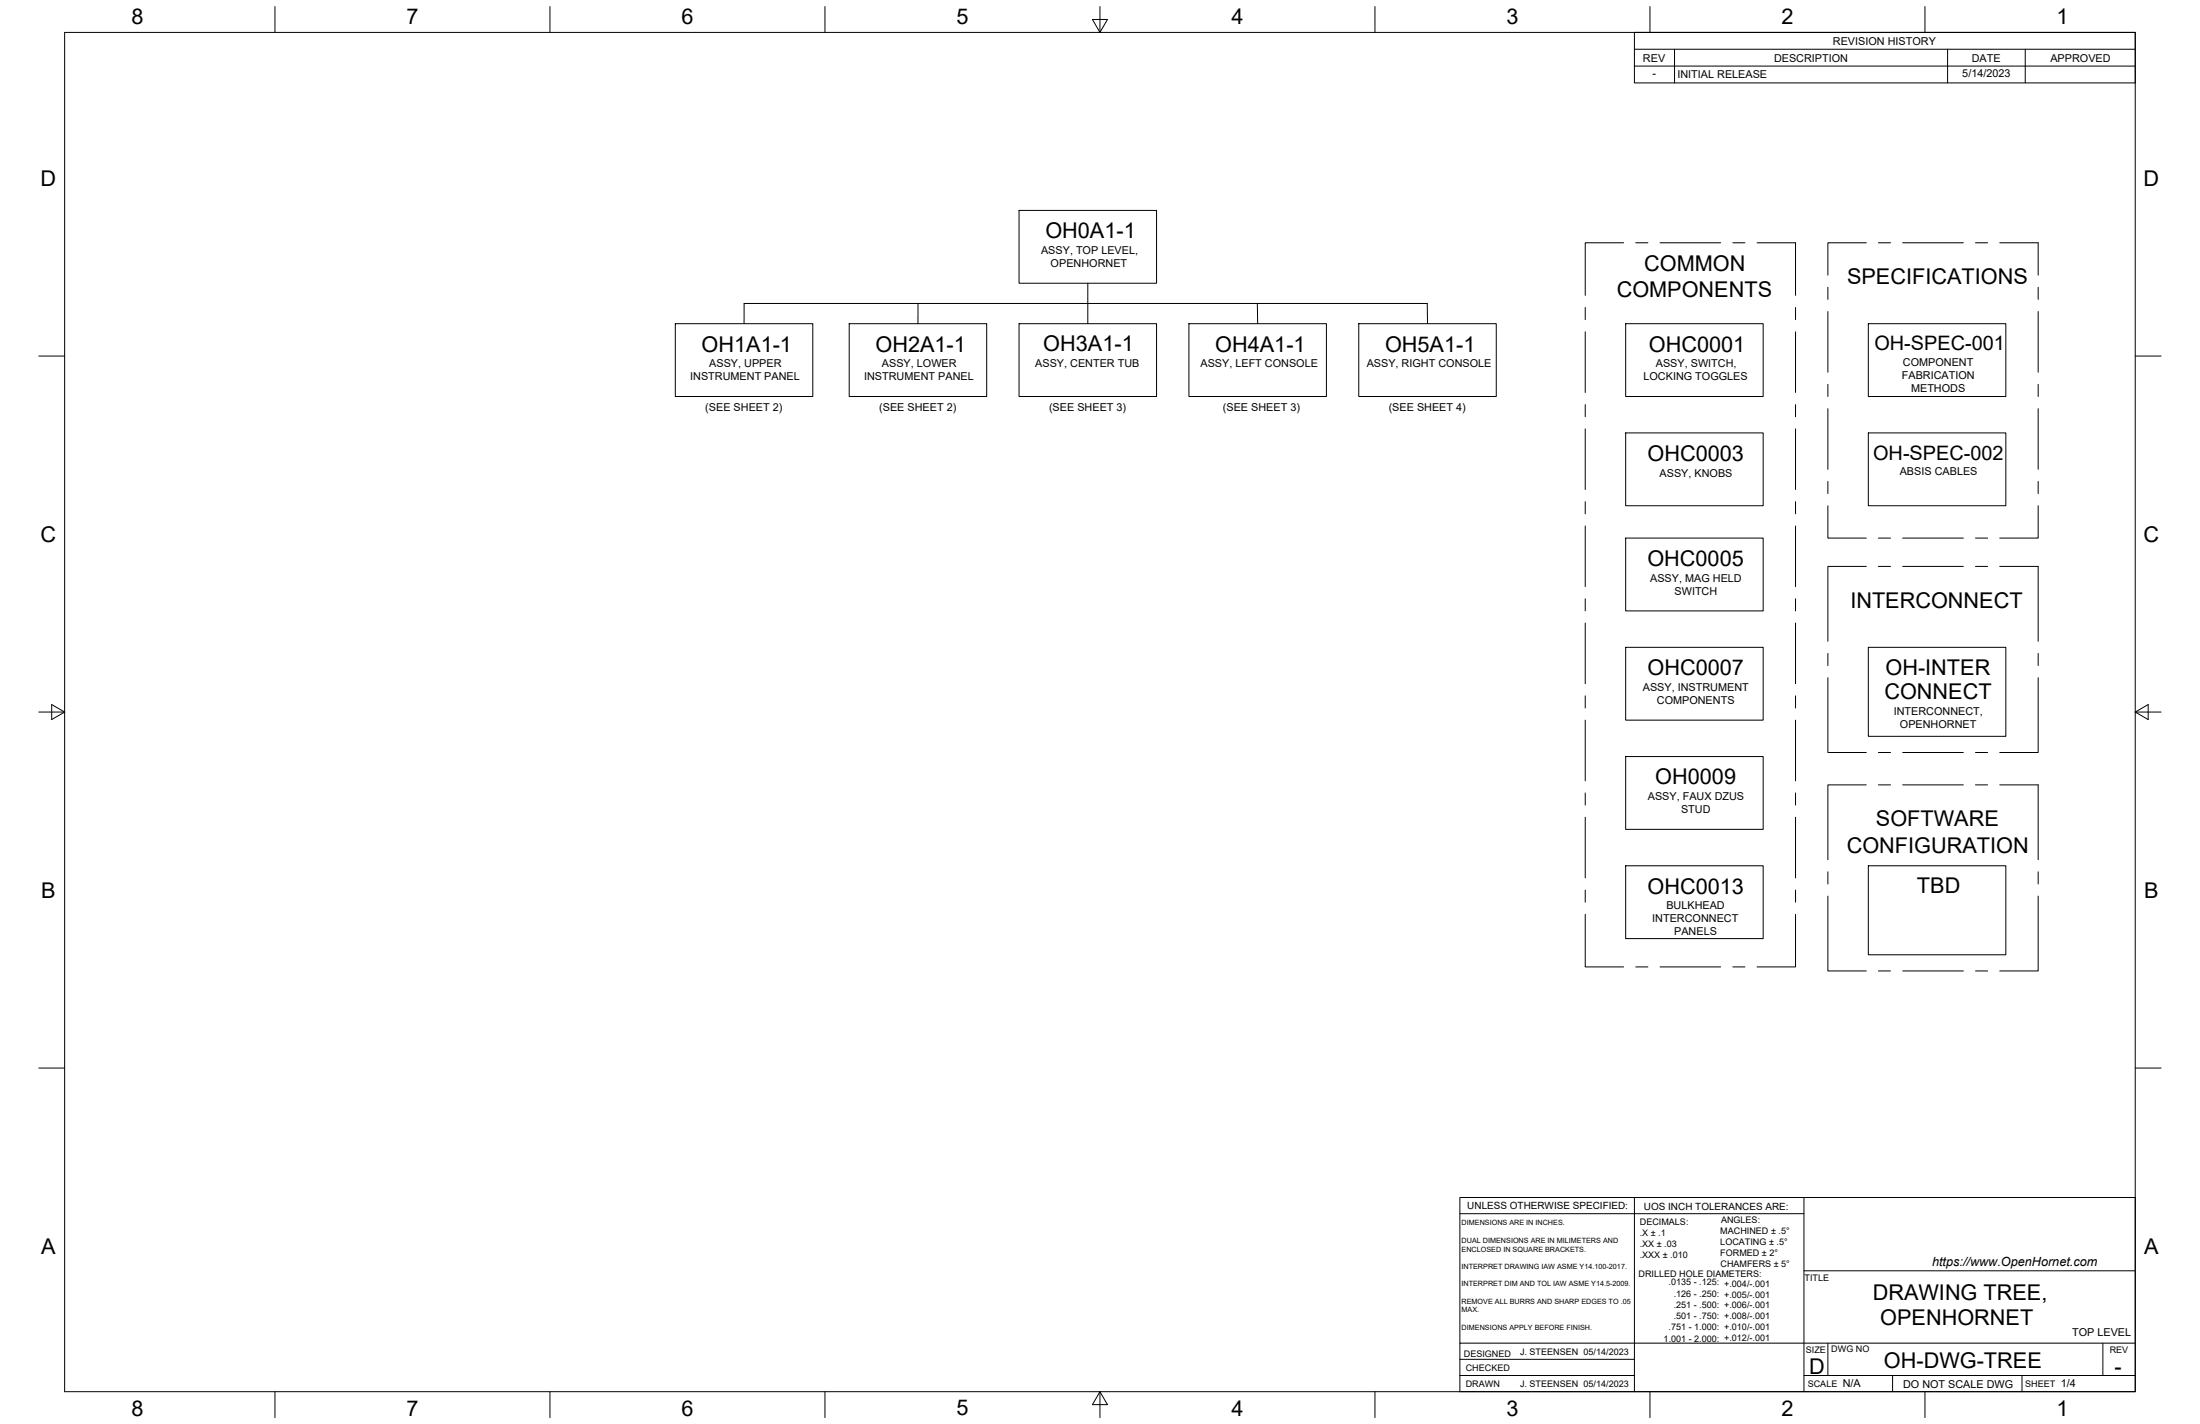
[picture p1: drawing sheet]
<svg xmlns="http://www.w3.org/2000/svg" width="864mm" height="559mm" viewBox="0 0 864 559" stroke-linecap="round" stroke-linejoin="round" font-family="sans-serif">
<!-- layer: Border -->
<g fill="none" stroke="#000" stroke-width=".39">
<path d="M25.4 12.7h812.8v533.4h-812.8zM107.9 2.6v10.1M215.9 2.6v10.1M323.8 2.6v10.1M428.8 7.6h5.9l-2.9 5.1zM431.8 2.6v10.1M539.7 2.6v10.1M647.7 2.6v10.1M755.6 2.6v10.1M15.2 139.7h10.2M838.2 139.7h10.1M15.2 279.4h10.2"/>
<path d="M20.3 276.5l5.1 2.9-5.1 3zM838.2 279.4l5.1-2.9v5.9zM838.2 279.4h10.1M15.2 419.1h10.2M838.2 419.1h10.1M107.9 546.1v10.2M215.9 546.1v10.2M323.8 546.1v10.2M431.8 546.1l2.9 5.1h-5.9zM431.8 546.1v10.2M539.7 546.1v10.2M647.7 546.1v10.2"/>
<path d="M755.6 546.1v10.2"/>
</g>
<!-- layer: Titleblock -->
<path d="M573.1 476.3h135M641.6 469.9v76.2M708.1 469.9v76.2M708.1 498.7h130.1M573.1 527.1v-57.2h265.1v76.2h-265.1v-19h265.1M573.1 539.8h68.5M573.1 533.4h68.5M708.1 539.8h130.1M717.5 527.1v12.7M742.9 539.8v6.3M793.7 539.8v6.3M825.5 527.1v12.7" fill="none" stroke="#000" stroke-width=".39"/>
<!-- layer: Revision Tables -->
<path d="M641.6 12.7h196.6v19.8h-196.6zM641.6 19.3h196.6M657.3 19.3v13.2M764.5 19.3v13.2M795 19.3v13.2M641.6 25.9h196.6" fill="none" stroke="#000" stroke-width=".39"/>
<!-- layer: Sketch1 -->
<g fill="none" stroke="#000" stroke-width=".39">
<path d="M400 82.6h54v28.5h-54zM637.3 95.3h-15v20.6M642.1 95.3h4.8M651.6 95.3h23.8M680.2 95.3h4.8M689.7 95.3h15.1v20.6M732.6 95.3h-15.1v12.7M737.4 95.3h4.7M746.9 95.3h23.8M775.5 95.3h4.7M785 95.3h15.1v12.7M360.4 119.1l-.1 7.9"/>
<path d="M427 111.1v15.9M493.6 119.1l.1 7.9M717.5 112.7v4.8M800.1 112.7v4.8M265.1 127h54v28.6h-54zM292.1 127v-7.9h268.2l.1 7.9M333.4 127h53.9v28.6h-53.9zM400 127h54v28.6h-54zM466.7 127h54v28.6h-54zM533.4 127h54v28.6h-54zM622.3 120.7v4.7M622.3 130.2v23.8"/>
<path d="M638.2 127h53.9v28.6h-53.9zM704.8 120.7v4.7M704.8 130.2v23.8M717.5 122.3v23.8M733.4 127h54v28.6h-54zM800.1 122.3v23.8M622.3 158.8v4.7M704.8 158.8v4.7M717.5 150.8v4.8M800.1 150.8v4.8M622.3 168.3v23.8M638.2 169.9h53.9v28.6h-53.9z"/>
<path d="M704.8 168.3v23.8M717.5 160.4v23.8M733.4 169.9h54v28.6h-54zM800.1 160.4v23.8M622.3 196.9v4.7M704.8 196.9v4.7M717.5 198.5v12.7h15.1M717.5 188.9v4.8M800.1 198.5v12.7h-15.1M800.1 188.9v4.8M622.3 206.4v23.8M638.2 211.2h53.9v28.5h-53.9z"/>
<path d="M704.8 206.4v23.8M737.4 211.2h4.7M746.9 211.2h23.8M775.5 211.2h4.7M622.3 235v4.7M704.8 235v4.7M732.6 222.3h-15.1v29.4M737.4 222.3h4.7M746.9 222.3h23.8M775.5 222.3h4.7M785 222.3h15.1v29.4M622.3 244.5v23.8"/>
<path d="M638.2 254h53.9v28.6h-53.9zM704.8 244.5v23.8M717.5 256.4v4.8M733.4 254h54v34.9h-54zM800.1 256.4v4.8M622.3 273.1v4.7M704.8 273.1v4.7M717.5 265.9v29.4h15.1M800.1 265.9v29.4h-15.1M622.3 282.6v23.8M638.2 296.9h53.9v28.6h-53.9zM704.8 282.6v23.8"/>
<path d="M737.4 295.3h4.7M746.9 295.3h23.8M775.5 295.3h4.7M622.3 311.2v4.7M704.8 311.2v4.7M732.6 308h-15.1v29.4M737.4 308h4.7M746.9 308h23.8M775.5 308h4.7M785 308h15.1v29.4M622.3 320.7v23.8M638.2 339.7h53.9v28.6h-53.9z"/>
<path d="M704.8 320.7v23.8M733.4 339.7h54v35h-54zM622.3 358.8v20.6h15M622.3 349.3v4.7M704.8 358.8v20.6h-15.1M704.8 349.3v4.7M717.5 351.6v29.4h15.1M717.5 342.1v4.8M800.1 351.6v29.4h-15.1M800.1 342.1v4.8M642.1 379.4h4.8M651.6 379.4h23.8"/>
<path d="M680.2 379.4h4.8M737.4 381h4.7M746.9 381h23.8M775.5 381h4.7"/>
</g>
<g font-size="8.5">
<text x="51.6" y="9.4">8</text>
<text x="159.5" y="9.4">7</text>
<text x="267.5" y="9.4">6</text>
<text x="375.4" y="9.3">5</text>
<text x="483.4" y="9.4">4</text>
<text x="591.3" y="9.4">3</text>
<text x="699.3" y="9.4">2</text>
<text x="807.2" y="9.4">1</text>
<text x="16" y="72.9">D</text>
<text x="841.4" y="72.9">D</text>
<text x="410.4" y="93.5">OH0A1-1</text>
<text x="645.4" y="106.2">COMMON</text>
<text x="725" y="111.6">SPECIFICATIONS</text>
<text x="634.6" y="116.5">COMPONENTS</text>
<text x="275.4" y="138">OH1A1-1</text>
<text x="343.7" y="138">OH2A1-1</text>
<text x="409.6" y="137.7">OH3A1-1</text>
<text x="477" y="138">OH4A1-1</text>
<text x="543.7" y="138">OH5A1-1</text>
<text x="647.3" y="138">OHC0001</text>
<text x="646.7" y="180.8">OHC0003</text>
<text x="16" y="212.6">C</text>
<text x="841.4" y="212.6">C</text>
<text x="646.7" y="222.1">OHC0005</text>
<text x="726.4" y="238.6">INTERCONNECT</text>
<text x="646.7" y="265">OHC0007</text>
<text x="740.2" y="265">OH-INTER</text>
<text x="739.7" y="274.2">CONNECT</text>
<text x="649.8" y="307.8">OH0009</text>
<text x="736.4" y="324.3">SOFTWARE</text>
<text x="724.9" y="334.6">CONFIGURATION</text>
<text x="16.2" y="352.3">B</text>
<text x="646.7" y="350.7">OHC0013</text>
<text x="752.5" y="350.6">TBD</text>
<text x="841.7" y="352.3">B</text>
<text x="16.2" y="492">A</text>
<text x="841.7" y="492">A</text>
<text x="735.1" y="510">DRAWING TREE,</text>
<text x="738.1" y="519.8">OPENHORNET</text>
<text x="710.1" y="539.1">D</text>
<text x="739.5" y="536.7">OH-DWG-TREE</text>
<text x="830.1" y="539.1">-</text>
<text x="51.6" y="555.5">8</text>
<text x="159.5" y="555.5">7</text>
<text x="267.5" y="555.5">6</text>
<text x="375.4" y="555.4">5</text>
<text x="483.4" y="555.5">4</text>
<text x="591.3" y="555.5">3</text>
<text x="699.3" y="555.5">2</text>
<text x="807.2" y="555.5">1</text>
</g>
<g font-size="7.8">
<text x="735.8" y="137.5">OH-SPEC-001</text>
<text x="735.3" y="180.3">OH-SPEC-002</text>
</g>
<text font-size="5" x="758.4" y="496.8">https://www.OpenHornet.com</text>
<g font-size="4.3">
<text x="719.5" y="17.6">REVISION HISTORY</text>
<text x="644.9" y="24.2">REV</text>
<text x="696.4" y="24.2">DESCRIPTION</text>
<text x="774" y="24.2">DATE</text>
<text x="804.9" y="24.2">APPROVED</text>
<text x="648.7" y="30.2">-</text>
<text x="658.5" y="30.6">INITIAL RELEASE</text>
<text x="770.3" y="30.3">5/14/2023</text>
<text x="408.7" y="99.7">ASSY, TOP LEVEL,</text>
<text x="412.4" y="104.8">OPENHORNET</text>
<text x="406.4" y="143.9">ASSY, CENTER TUB</text>
<text x="747" y="143.4">COMPONENT</text>
<text x="270.9" y="149.3">INSTRUMENT PANEL</text>
<text x="278.4" y="144.1">ASSY, UPPER</text>
<text x="339.2" y="149.3">INSTRUMENT PANEL</text>
<text x="346.2" y="144.1">ASSY, LOWER</text>
<text x="471.2" y="144.1">ASSY, LEFT CONSOLE</text>
<text x="536.5" y="144.1">ASSY, RIGHT CONSOLE</text>
<text x="645.1" y="149.3">LOCKING TOGGLES</text>
<text x="650" y="144.1">ASSY, SWITCH,</text>
<text x="746.6" y="148.6">FABRICATION</text>
<text x="750.2" y="153.7">METHODS</text>
<text x="276.9" y="161.1">(SEE SHEET 2)</text>
<text x="345.1" y="161.1">(SEE SHEET 2)</text>
<text x="411.8" y="161.1">(SEE SHEET 3)</text>
<text x="480" y="161.1">(SEE SHEET 3)</text>
<text x="545.1" y="161.1">(SEE SHEET 4)</text>
<text x="651.4" y="187">ASSY, KNOBS</text>
<text x="745.7" y="186.3">ABSIS CABLES</text>
<text x="647.8" y="228.3">ASSY, MAG HELD</text>
<text x="657.3" y="233.4">SWITCH</text>
<text x="644.9" y="271.1">ASSY, INSTRUMENT</text>
<text x="650.4" y="276.3">COMPONENTS</text>
<text x="743.4" y="280.4">INTERCONNECT,</text>
<text x="745.8" y="285.5">OPENHORNET</text>
<text x="646.8" y="314">ASSY, FAUX DZUS</text>
<text x="659.9" y="319.1">STUD</text>
<text x="654.1" y="356.8">BULKHEAD</text>
<text x="648.6" y="361.9">INTERCONNECT</text>
<text x="657.2" y="367.1">PANELS</text>
<text x="813.4" y="524.4">TOP LEVEL</text>
<text x="723.4" y="544.5">N/A</text>
<text x="747" y="544.7">DO NOT SCALE DWG</text>
<text x="809" y="544.5">1/4</text>
</g>
<g font-size="3.9">
<text x="576" y="474.6">UNLESS OTHERWISE SPECIFIED:</text>
<text x="645.3" y="474.7">UOS INCH TOLERANCES ARE:</text>
</g>
<g font-size="3.5">
<text x="643.7" y="485">.X ± .1</text>
<text x="643.7" y="480.8">DECIMALS:</text>
<text x="675.3" y="484.3">MACHINED ± .5°</text>
<text x="675.6" y="480">ANGLES:</text>
<text x="643.7" y="489.3">.XX ± .03</text>
<text x="675.3" y="488.6">LOCATING ± .5°</text>
<text x="643.7" y="493.5">.XXX ± .010</text>
<text x="675.3" y="492.8">FORMED ± 2°</text>
<text x="675.4" y="497.1">CHAMFERS ± 5°</text>
<text x="643.2" y="501.1">DRILLED HOLE DIAMETERS:</text>
<text x="708.4" y="502.7">TITLE</text>
<text x="655" y="504.4">.0135 - .125: +.004/-.001</text>
<text x="657" y="508.8">.126 - .250: +.005/-.001</text>
<text x="657" y="513.2">.251 - .500: +.006/-.001</text>
<text x="657" y="517.7">.501 - .750: +.008/-.001</text>
<text x="653.1" y="526.5">1.001 - 2.000: +.012/-.001</text>
<text x="655" y="522.1">.751 - 1.000: +.010/-.001</text>
<text x="574.6" y="532.3">DESIGNED</text>
<text x="596.7" y="531.6">J. STEENSEN 05/14/2023</text>
<text x="708.9" y="530.9">SIZE</text>
<text x="718.9" y="530.5">DWG NO</text>
<text x="828.2" y="530.9">REV</text>
<text x="575.4" y="537.9">CHECKED</text>
<text x="575.4" y="544.3">DRAWN</text>
<text x="596.7" y="544.3">J. STEENSEN 05/14/2023</text>
<text x="709.6" y="544.2">SCALE</text>
<text x="795" y="544.2">SHEET</text>
</g>
<g font-size="2.8">
<text x="573.7" y="480.9">DIMENSIONS ARE IN INCHES.</text>
<text x="573.7" y="487.7">DUAL DIMENSIONS ARE IN MILIMETERS AND</text>
<text x="573.7" y="491.1">ENCLOSED IN SQUARE BRACKETS.</text>
<text x="573.7" y="497.9">INTERPRET DRAWING IAW ASME Y14.100-2017.</text>
<text x="573.7" y="504.7">INTERPRET DIM AND TOL IAW ASME Y14.5-2009.</text>
<text x="573.7" y="511.6">REMOVE ALL BURRS AND SHARP EDGES TO .05</text>
<text x="573.7" y="514.9">MAX.</text>
<text x="573.7" y="521.8">DIMENSIONS APPLY BEFORE FINISH.</text>
</g>
</svg>
